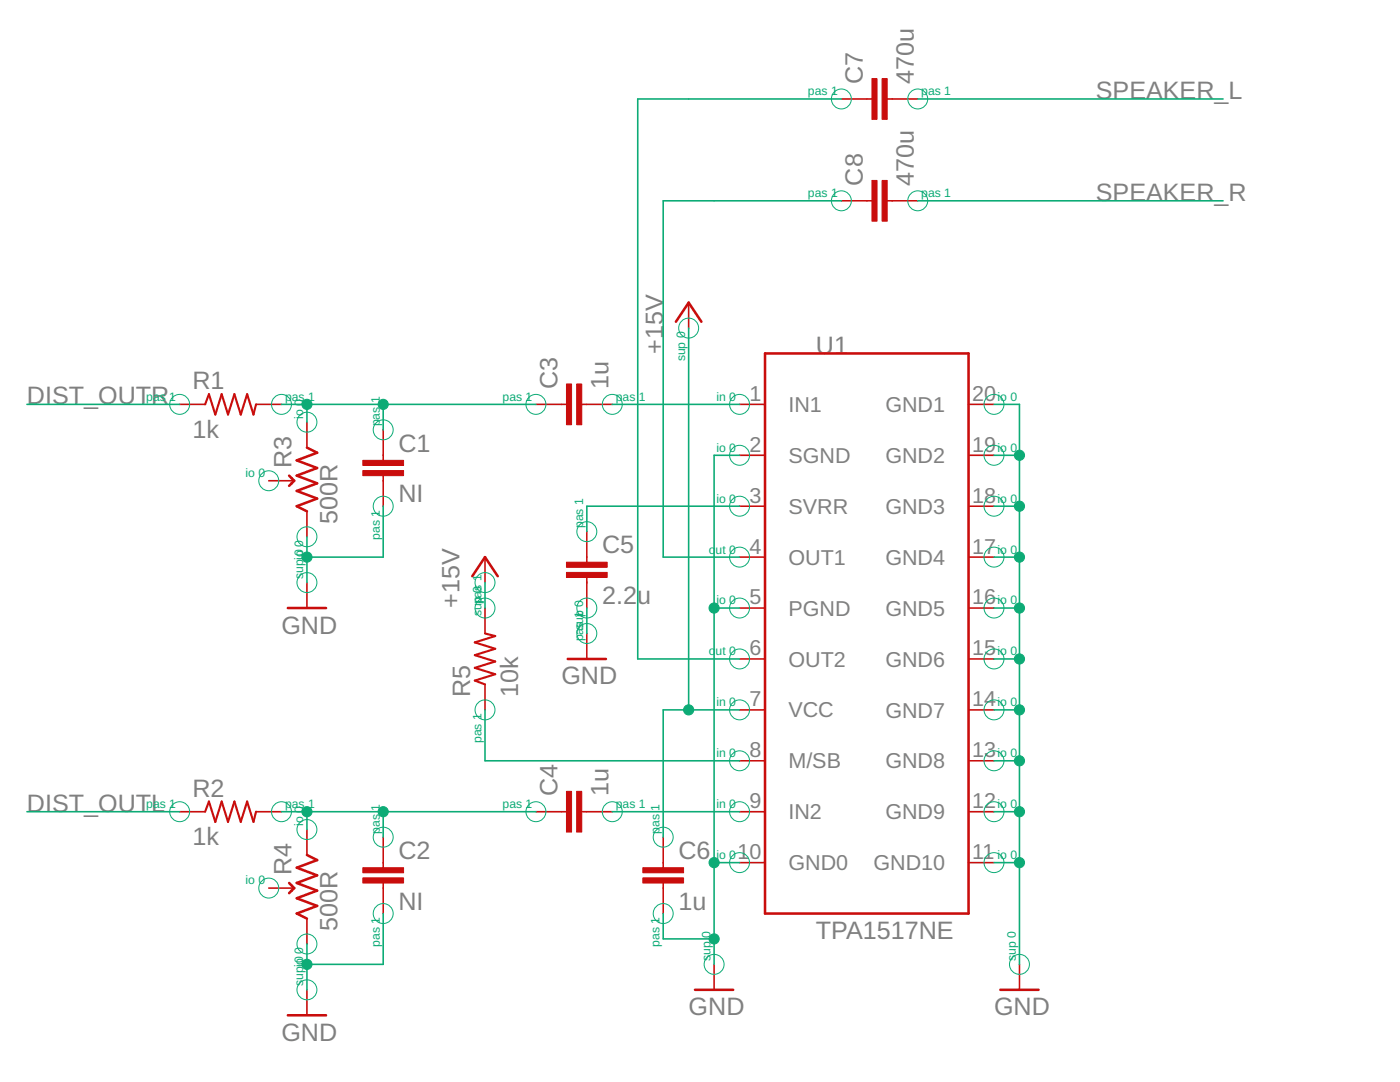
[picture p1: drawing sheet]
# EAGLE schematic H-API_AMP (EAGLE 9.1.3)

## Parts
C1  NI  C-EUC0805  [C0805]
C2  NI  C-EUC0805  [C0805]
C3  1u  C-EUC0805  [C0805]
C4  1u  C-EUC0805  [C0805]
C5  2.2u  C-EUC0805  [C0805]
C6  1u  C-EUC0805  [C0805]
C7  470u  C-EUC0805  [C0805]
C8  470u  C-EUC0805  [C0805]
R1  1k  R-US_VMTA55  [VMTA55]
R2  1k  R-US_VMTA55  [VMTA55]
R3  500R  TRIM-POT  [CT6]
R4  500R  TRIM-POT  [CT6]
R5  10k  R-US_VTA55  [VTA55]
U1  TPA1517NE  [DIP20]

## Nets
+5V: C6.1 R5.2 U1.7(VCC) ; supply symbol labelled +15V
DIST_OUTL: R2.1
DIST_OUTR: R1.1
GND: C1.2 C2.2 C5.2 C6.2 R3.A R4.A U1.2(SGND) U1.5(PGND) U1.10(GND0) U1.11(GND10) U1.12(GND9) U1.13(GND8) U1.14(GND7) U1.15(GND6) U1.16(GND5) U1.17(GND4) U1.18(GND3) U1.19(GND2) U1.20(GND1)
N$1: C1.1 C3.1 R1.2 R3.E
N$2: C2.1 C4.1 R2.2 R4.E
N$3: C3.2 U1.1(IN1)
N$4: C4.2 U1.9(IN2)
N$5: C5.1 U1.3(SVRR)
N$6: C8.1 U1.4(OUT1)
N$7: R5.1 U1.8(M/SB)
N$8: C7.1 U1.6(OUT2)
SPEAKER_L: C7.2
SPEAKER_R: C8.2
Unconnected: R3.S R4.S
